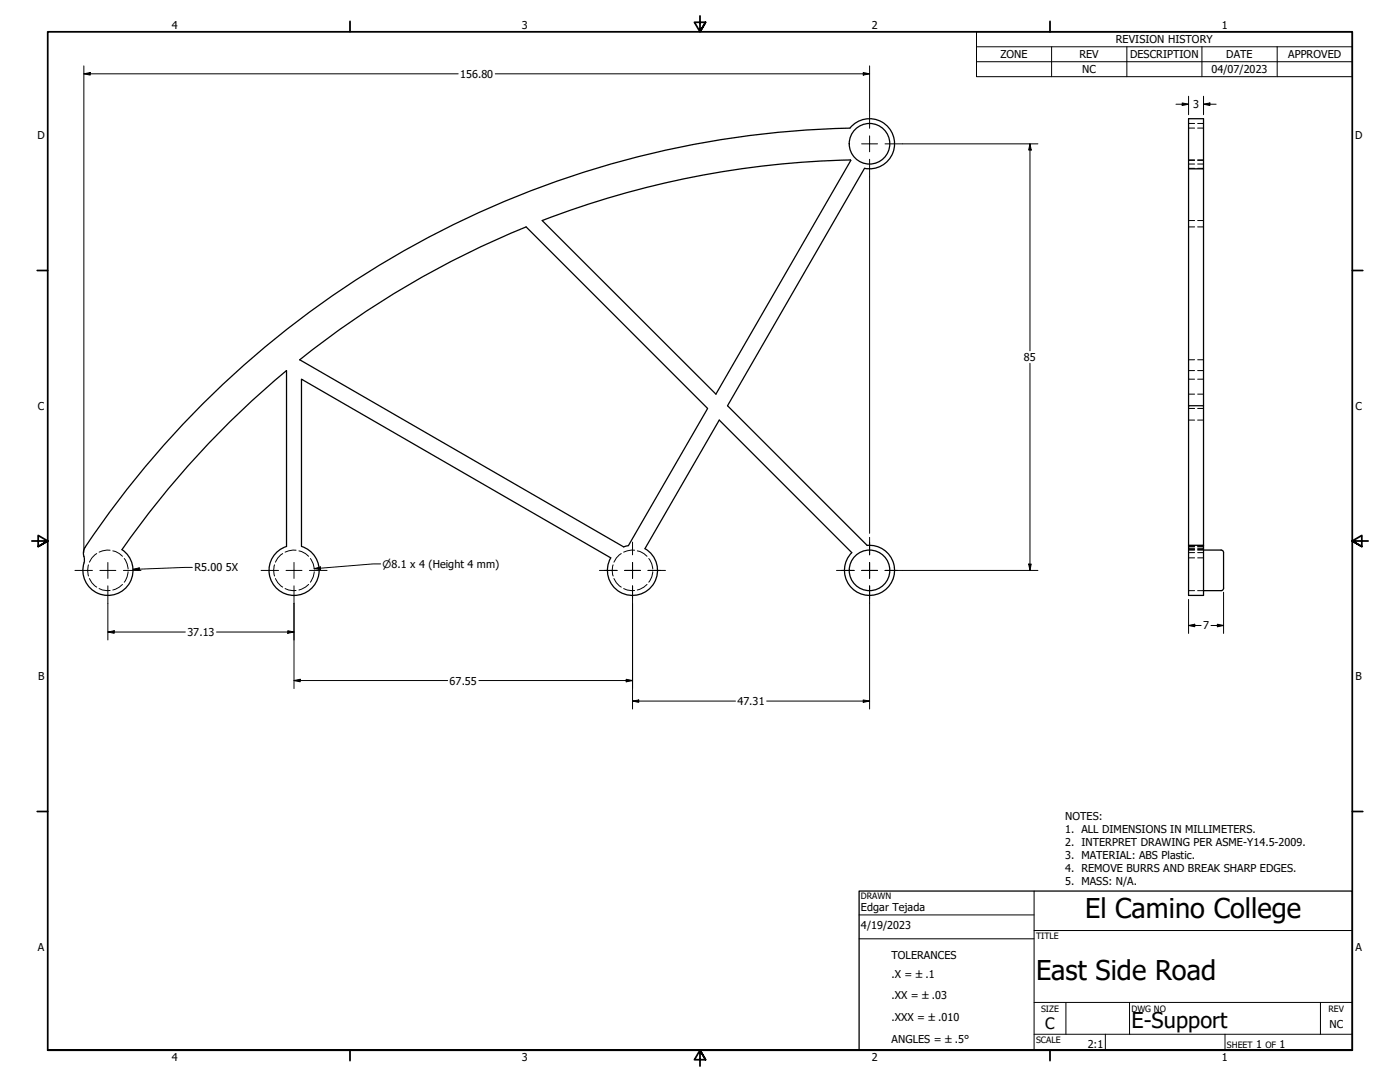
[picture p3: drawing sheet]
<svg xmlns="http://www.w3.org/2000/svg" width="559mm" height="432mm" viewBox="0 0 559 432" stroke-linecap="round" stroke-linejoin="round" font-family="sans-serif">
<!-- layer: Hidden (ANSI) -->
<g fill="none" stroke="#000" stroke-width=".4">
<path d="M474.4 51.1h2.4M474.4 49.3h2.4M478 51.1h2.4M478 49.3h2.4M474.4 67.2h2.4M474.4 64h2.4M474.4 63.8h2.4M474.4 65.5h2.4M478 67.2h2.4M478 64h2.4M478 63.8h2.4M478 65.5h2.4"/>
<path d="M474.4 88h2.4M474.4 90.6h2.4M478 88h2.4M478 90.6h2.4M474.4 143.6h2.4M474.4 157.3h2.4M474.4 147.9h2.4M474.4 151.3h2.4M478 143.6h2.4M478 157.3h2.4M478 147.9h2.4M478 151.3h2.4"/>
<path d="M474.4 167.6h2.4M474.4 163h2.4M478 167.6h2.4M478 163h2.4M43.9 219.6l-1.2-.1-3.1 .8M45 219.8l2.6 1.1 1.3 1.1M118.2 219.6l-1.3-.1-3.1 .8M119.3 219.8l2.6 1.1 1.3 1.1M253.3 219.6l-1.3-.1-3.1 .8M254.4 219.8l2.6 1.1 1.3 1.1M474.4 217.7h2.4M474.4 218.2h2.4"/>
<path d="M474.4 218.9h2.4M474.4 219.3h2.4M474.4 218.1h2.4M474.4 219.5h2.4M478 217.7h2.4M478 218.2h2.4M478 218.9h2.4M478 219.3h2.4M478 218.1h2.4M478 219.5h2.4M35.3 225.4a7.9 7.9 0 0 0 0 4.5M35.7 230.9a7.3 7.3 0 0 0 2.9 3.4"/>
<path d="M38.6 220.9a7.3 7.3 0 0 0-2.9 3.4M39.6 234.9l1.3 .6 3 .1M48.9 233.2l-1.3 1.1-2.6 1.2M49.6 222.9a7.5 7.5 0 0 1 1.5 4.2M51.1 228.2a7.5 7.5 0 0 1-1.5 4.1M109.6 225.4a6.7 6.7 0 0 0 0 4.5M110 230.9a6.6 6.6 0 0 0 2.8 3.4M112.8 220.9a6.6 6.6 0 0 0-2.8 3.4M113.8 234.9l1.4 .6 3 .1M123.2 233.2l-1.3 1.1-2.6 1.2M123.9 222.9a7.5 7.5 0 0 1 1.5 4.2M125.4 228.2a7.5 7.5 0 0 1-1.5 4.1"/>
<path d="M244.7 225.4a6.7 6.7 0 0 0 0 4.5M245 230.9a7.3 7.3 0 0 0 3 3.4M248 220.9a7.3 7.3 0 0 0-3 3.4M248.9 234.9l1.4 .6 3 .1M258.3 233.2l-1.3 1.1-2.6 1.2M259 222.9a7 7 0 0 1 1.5 4.2M260.5 228.2a7 7 0 0 1-1.5 4.1M474.4 220.5h2.4M474.4 222.6h2.4M474.4 235.7h2.4M478 220.5h2.4M478 222.6h2.4"/>
<path d="M478 235.7h2.4"/>
</g>
<!-- layer: Visible (ANSI) -->
<g fill="none" stroke="#000" stroke-width=".51">
<path d="M339.4 63.8l.2 .2-53.8 93.3-69.4-69.3a363.9 363.9 0 0 1 123-24.2M474.4 67.4h6v150.2M480.4 67.4v-20h-6v114.5M210 90.6l72.4 72.4-31.6 54.7M210 90.6a363.9 363.9 0 0 0-90.4 53l129.3 74.6 1.9-.5M480.4 161.9h-6v55.7M33.9 218.5l-.6 1.7 .2 1.9M346.1 217.7a10 10 0 0 1 10.8 11.9 10 10 0 0 1-14.6 6.8 10 10 0 0 1-2.3-15.9l-52.9-52.9-29.7 51.4a10 10 0 0 1 3.7 13.6 10 10 0 0 1-13.6 3.7 10 10 0 0 1-3.7-13.7l-123.5-71.3 .1 66.8a10 10 0 0 1 5 15.4 10 10 0 0 1-16.2-.1 10 10 0 0 1 5.2-15.3l-.1-70.2a363.5 363.5 0 0 0-65.6 71.4 10 10 0 0 1 3 13.3 10 10 0 0 1-12.9 4.1 10 10 0 0 1-5.1-12.6l-.2-2M346.1 217.7l-55.7-55.8 54.7-94.7a10 10 0 0 0 11.4-13.2 10 10 0 0 0-17.2-2.9 376.6 376.6 0 0 0-305.4 167.4M474.4 217.6v20h6v-20M474.4 217.6h6M480.4 219.5h7"/>
<path d="M487.4 219.5a.99 .99 0 0 1 1 1v14.2l-.3 .7-.7 .3M480.4 235.7h7"/>
<circle cx="347.1" cy="57.4" r="8.1"/>
<circle cx="347.1" cy="227.6" r="8.1"/>
</g>
<!-- layer: Border (ANSI) -->
<g fill="none" stroke="#000" stroke-width=".7">
<path d="M139.7 8.5v4.2M279.4 6.3v6.4l-2.2-3.8h4.4l-2.2 3.8 2.2-3.8M419.1 8.5v4.2M14.9 107.9h4.1M539.8 107.9h4.1M12.7 215.9h6.3l-3.8-2.2v4.4l3.8-2.2-3.8 2.2M546.1 215.9h-6.3l3.8-2.2v4.4l-3.8-2.2 3.8 2.2M14.9 323.8h4.1M539.8 323.8h4.1M19 419.1v-406.4h520.8v406.4h-520.8h520.8M139.7 419.1v4.2M419.1 419.1v4.2"/>
<path d="M281.6 422.9l-2.2-3.8 2.2 3.8h-4.4l2.2-3.8v6.3"/>
</g>
<!-- layer: Title (ANSI) -->
<path d="M412.7 355.6v63.5M342.9 365.1h69.8M342.9 374.6h69.8M412.7 371.3h127.1M412.7 412.7h127.1M412.7 400h127.1M425.4 400v12.7M441.2 412.7v6.4M450.8 400v12.7M488.9 412.7v6.4M527 400v12.7" fill="none" stroke="#000" stroke-width=".4"/>
<path d="M342.9 355.6h196.9v63.5h-196.9z" fill="none" stroke="#000" stroke-width=".51"/>
<!-- layer: Symbol (ANSI) -->
<path d="M389.8 18.7v-6h150v6M419.7 18.7v11.9M449.8 18.7v11.9M479.7 18.7v11.9M509.8 18.7v11.9M539.8 18.7h-150v5.9M539.8 18.7v11.9h-150v-6M389.8 24.6h150" fill="none" stroke="#000" stroke-width=".4"/>
<!-- layer: Dimension (ANSI) -->
<g fill="none" stroke="#000" stroke-width=".4">
<path d="M33.5 29.5l2.5-.5v1zM33.5 29.5h149.4M33.5 26.3v194.2M197.7 29.5h149.4M344.6 29l2.5 .5-2.5 .5zM347.1 26.3v17.9M474.4 38.4v7.4M480.4 38.4v7.4M360.2 57.4h54.1M411.1 57.4l.5 2.5h-1zM411.1 57.4v82.6M469.4 41.6h5"/>
<path d="M471.9 41.1l2.5 .5-2.5 .5zM480.4 41.6l2.5-.5v1zM480.4 41.6h5M347.1 70.5v142.4M411.1 145v82.6M53.1 227.2l2.5-.6v1zM76.8 226.4l-23.7 .8M125.4 226.9l2.5-.6 .1 1zM152 225h-3.1l-23.5 1.9M360.2 227.6h54.1M410.6 225.1h1l-.5 2.5zM474.4 239.2v13.6"/>
<path d="M488.4 236.3v16.5M43.1 252.2l2.5-.5v1zM43.1 252.2h30.9M43.1 240.8v14.6M86.4 252.2h30.9M114.9 251.7l2.4 .5-2.4 .5zM117.3 240.8v34M252.5 240.8v42.2M347.1 240.8v42.2M474.4 249.6l2.5-.5v1zM474.4 249.6h5M483.4 249.6h5"/>
<path d="M485.9 249.1l2.5 .5-2.5 .5zM117.3 271.6l2.5-.5v1zM117.3 271.6h61.4M191.1 271.6h61.4M249.9 271.1l2.6 .5-2.6 .5zM252.5 279.8l2.5-.5v1zM252.5 279.8h41.1M306 279.8h41.1M344.6 279.3l2.5 .5-2.5 .5z"/>
</g>
<g fill="#000">
<path d="M33.5 29.5l2.5-.5v1z" fill-rule="evenodd"/>
<path d="M344.6 29l2.5 .5-2.5 .5z" fill-rule="evenodd"/>
<path d="M411.1 57.4l.5 2.5h-1z" fill-rule="evenodd"/>
<path d="M471.9 41.1l2.5 .5-2.5 .5z" fill-rule="evenodd"/>
<path d="M480.4 41.6l2.5-.5v1z" fill-rule="evenodd"/>
<path d="M53.1 227.2l2.5-.6v1z" fill-rule="evenodd"/>
<path d="M125.4 226.9l2.5-.6 .1 1z" fill-rule="evenodd"/>
<path d="M410.6 225.1h1l-.5 2.5z" fill-rule="evenodd"/>
<path d="M43.1 252.2l2.5-.5v1z" fill-rule="evenodd"/>
<path d="M114.9 251.7l2.4 .5-2.4 .5z" fill-rule="evenodd"/>
<path d="M474.4 249.6l2.5-.5v1z" fill-rule="evenodd"/>
<path d="M485.9 249.1l2.5 .5-2.5 .5z" fill-rule="evenodd"/>
<path d="M117.3 271.6l2.5-.5v1z" fill-rule="evenodd"/>
<path d="M249.9 271.1l2.6 .5-2.6 .5z" fill-rule="evenodd"/>
<path d="M252.5 279.8l2.5-.5v1z" fill-rule="evenodd"/>
<path d="M344.6 279.3l2.5 .5-2.5 .5z" fill-rule="evenodd"/>
</g>
<!-- layer: Center Mark (ANSI) -->
<g fill="none" stroke="#000" stroke-width=".4">
<path d="M347.1 54.2v3.2h-3.2M347.1 44.2v7M350.3 57.4h-3.2v3.2M353.3 57.4h6.9M347.1 63.6v6.9M252.5 216.3v5.1M347.1 214.4v7M29.9 227.6h7M39.9 227.6h6.3M43.1 224.5v6.3M43.1 233.8v7M49.3 227.6h7"/>
<path d="M104.2 227.6h7M114.2 227.6h6.3M117.3 224.5v6.3M117.3 233.8v7M123.5 227.6h7.1M239.3 227.6h7M249.3 227.6h6.4M252.5 224.5v6.3zM252.5 233.8v7M258.6 227.6h7M333.9 227.6h7M343.9 227.6h6.4"/>
<path d="M347.1 224.5v6.3M347.1 233.8v7M353.3 227.6h6.9"/>
</g>
<g font-size="10.9">
<text x="433.1" y="366.5">El Camino College</text>
<text x="413.5" y="391.1">East Side Road</text>
</g>
<text font-size="8.7" x="451.6" y="410.2">E-Support</text>
<text font-size="6.3" x="417.2" y="410.8">C</text>
<g font-size="4.3">
<text x="68.6" y="11.7">4</text>
<text x="208.3" y="11.7">3</text>
<text x="348" y="11.7">2</text>
<text x="487.7" y="11.7">1</text>
<text x="445.4" y="17.3">REVISION HISTORY</text>
<text x="399.3" y="23.2">ZONE</text>
<text x="430.8" y="23.2">REV</text>
<text x="451" y="23.2">DESCRIPTION</text>
<text x="489.5" y="23.2">DATE</text>
<text x="514.1" y="23.2">APPROVED</text>
<text x="432" y="29.2">NC</text>
<text x="483.6" y="29">04/07/2023</text>
<text x="183.6" y="31.1">156.80</text>
<text x="476.2" y="43.2">3</text>
<text x="15" y="55.6">D</text>
<text x="540.9" y="55.6">D</text>
<text x="408.7" y="144.1">85</text>
<text x="15.1" y="163.5">C</text>
<text x="541" y="163.5">C</text>
<text x="77.6" y="228">R5.00</text>
<text x="90.1" y="228">5X</text>
<text x="480.2" y="251.2">7</text>
<text x="74.8" y="253.8">37.13</text>
<text x="15.2" y="271.5">B</text>
<text x="179.5" y="273.2">67.55</text>
<text x="541.1" y="271.5">B</text>
<text x="294.3" y="281.4">47.31</text>
<text x="425.2" y="327.2">NOTES:</text>
<text x="425.2" y="332.4">1. ALL DIMENSIONS IN MILLIMETERS.</text>
<text x="425.2" y="337.6">2. INTERPRET DRAWING PER ASME-Y14.5-2009.</text>
<text x="425.2" y="342.8">3. MATERIAL: ABS Plastic.</text>
<text x="425.2" y="348.1">4. REMOVE BURRS AND BREAK SHARP EDGES.</text>
<text x="425.2" y="353.3">5. MASS: N/A.</text>
<text x="343.7" y="363.5">Edgar Tejada</text>
<text x="343.7" y="370.9">4/19/2023</text>
<text x="15.1" y="379.4">A</text>
<text x="355.9" y="382.8">TOLERANCES</text>
<text x="541" y="379.4">A</text>
<text x="355.9" y="390.2">.X = ±.1</text>
<text x="355.9" y="398.8">.XX = ±.03</text>
<text x="355.9" y="407.5">.XXX = ±.010</text>
<text x="530.6" y="410.1">NC</text>
<text x="355.9" y="416.1">ANGLES = ±.5°</text>
<text x="434.1" y="418.3">2:1</text>
<text x="501.3" y="418.3">1</text>
<text x="510.7" y="418.3">1</text>
<text x="68.6" y="423.3">4</text>
<text x="208.3" y="423.3">3</text>
<text x="348" y="423.3">2</text>
<text x="487.7" y="423.3">1</text>
</g>
<text font-size="4.1" x="152.7" y="226.6">⌀8.1 x 4 (Height 4 mm)</text>
<g font-size="3.5">
<text x="343.7" y="358.9">DRAWN</text>
<text x="413.5" y="374.6">TITLE</text>
<text x="415.5" y="403.9">SIZE</text>
<text x="451.6" y="403.9">DWG NO</text>
<text x="530.3" y="403.9">REV</text>
<text x="413.5" y="416.1">SCALE</text>
<text x="489.7" y="418.3">SHEET</text>
<text x="505.1" y="418.3">OF</text>
</g>
</svg>
